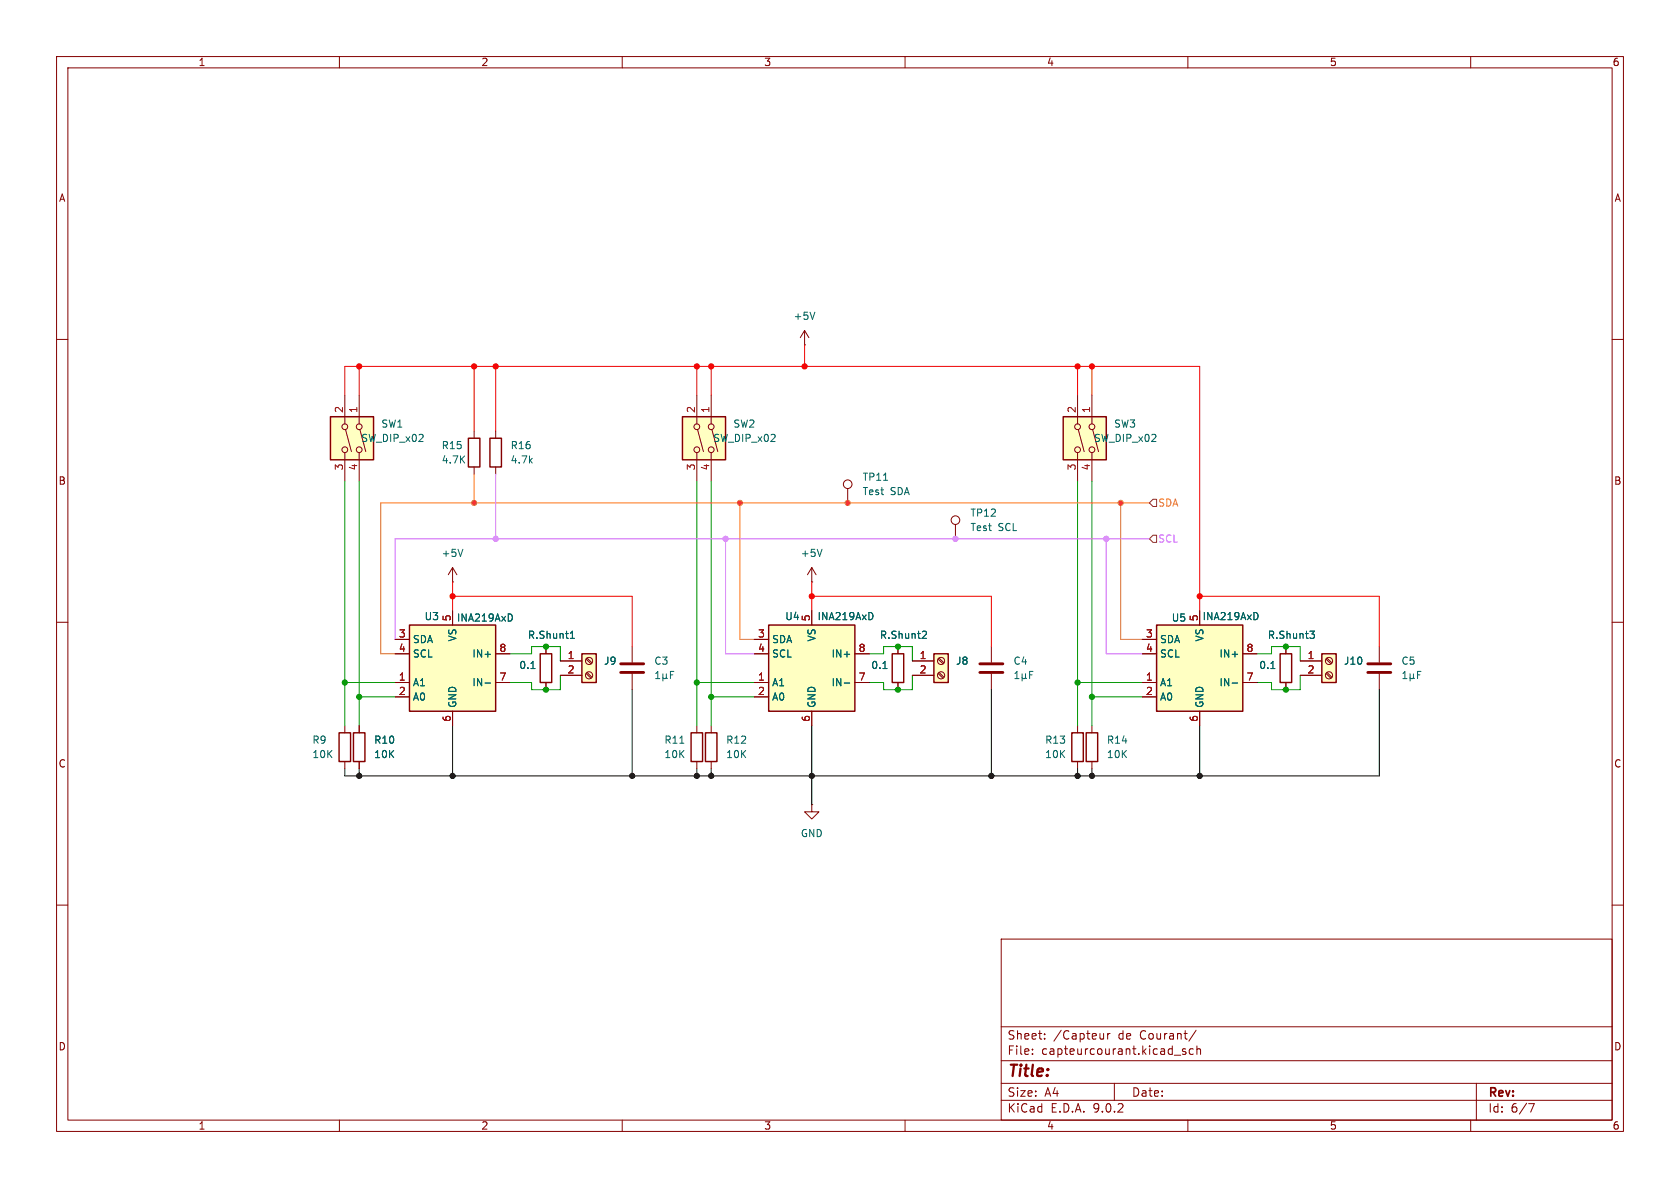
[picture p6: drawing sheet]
(kicad_sch
 (version 20250114)
 (generator "eeschema")
 (generator_version "9.0")
 (paper "A4")
 (lib_symbols
  (symbol "Connector:Screw_Terminal_01x02"
   (pin_names
    (offset 1.016) (hide yes)) (exclude_from_sim no) (in_bom yes) (on_board yes)
   (property "Reference" "J" (at 0 2.54 0) (effects (font (size 1.27 1.27))))
   (property "Value" "Screw_Terminal_01x02" (at 0 -5.08 0) (effects (font (size 1.27 1.27))))
   (property "Footprint" "" (at 0 0 0) (effects (font (size 1.27 1.27)) (hide yes)))
   (property "Datasheet" "~" (at 0 0 0) (effects (font (size 1.27 1.27)) (hide yes)))
   (property "Description" "Generic screw terminal, single row, 01x02, script generated (kicad-library-utils/schlib/autogen/connector/)" (at 0 0 0) (effects (font (size 1.27 1.27)) (hide yes)))
   (symbol "Screw_Terminal_01x02_1_1"
    (rectangle (start -1.27 1.27) (end 1.27 -3.81) (stroke (width 0.254) (type default)) (fill (type background)))
    (polyline (pts (xy -0.5334 0.3302) (xy 0.3302 -0.508)) (stroke (width 0.1524) (type default)) (fill (type none)))
    (polyline (pts (xy -0.5334 -2.2098) (xy 0.3302 -3.048)) (stroke (width 0.1524) (type default)) (fill (type none)))
    (polyline (pts (xy -0.3556 0.508) (xy 0.508 -0.3302)) (stroke (width 0.1524) (type default)) (fill (type none)))
    (polyline (pts (xy -0.3556 -2.032) (xy 0.508 -2.8702)) (stroke (width 0.1524) (type default)) (fill (type none)))
    (circle (center 0 0) (radius 0.635) (stroke (width 0.1524) (type default)) (fill (type none)))
    (circle (center 0 -2.54) (radius 0.635) (stroke (width 0.1524) (type default)) (fill (type none)))
    (pin passive line (at -5.08 0 0) (length 3.81) (name "Pin_1" (effects (font (size 1.27 1.27)))) (number "1" (effects (font (size 1.27 1.27)))))
    (pin passive line (at -5.08 -2.54 0) (length 3.81) (name "Pin_2" (effects (font (size 1.27 1.27)))) (number "2" (effects (font (size 1.27 1.27))))))
   (embedded_fonts no))
  (symbol "Connector:TestPoint"
   (pin_numbers (hide yes))
   (pin_names
    (offset 0.762) (hide yes)) (exclude_from_sim no) (in_bom yes) (on_board yes)
   (property "Reference" "TP" (at 0 6.858 0) (effects (font (size 1.27 1.27))))
   (property "Value" "TestPoint" (at 0 5.08 0) (effects (font (size 1.27 1.27))))
   (property "Footprint" "" (at 5.08 0 0) (effects (font (size 1.27 1.27)) (hide yes)))
   (property "Datasheet" "~" (at 5.08 0 0) (effects (font (size 1.27 1.27)) (hide yes)))
   (property "Description" "test point" (at 0 0 0) (effects (font (size 1.27 1.27)) (hide yes)))
   (symbol "TestPoint_0_1"
    (circle (center 0 3.302) (radius 0.762) (stroke (width 0) (type default)) (fill (type none))))
   (symbol "TestPoint_1_1"
    (pin passive line (at 0 0 90) (length 2.54) (name "1" (effects (font (size 1.27 1.27)))) (number "1" (effects (font (size 1.27 1.27))))))
   (embedded_fonts no))
  (symbol "Device:C"
   (pin_numbers (hide yes))
   (pin_names
    (offset 0.254)) (exclude_from_sim no) (in_bom yes) (on_board yes)
   (property "Reference" "C" (at 0.635 2.54 0) (effects (font (size 1.27 1.27)) (justify left)))
   (property "Value" "C" (at 0.635 -2.54 0) (effects (font (size 1.27 1.27)) (justify left)))
   (property "Footprint" "" (at 0.9652 -3.81 0) (effects (font (size 1.27 1.27)) (hide yes)))
   (property "Datasheet" "~" (at 0 0 0) (effects (font (size 1.27 1.27)) (hide yes)))
   (property "Description" "Unpolarized capacitor" (at 0 0 0) (effects (font (size 1.27 1.27)) (hide yes)))
   (symbol "C_0_1"
    (polyline (pts (xy -2.032 0.762) (xy 2.032 0.762)) (stroke (width 0.508) (type default)) (fill (type none)))
    (polyline (pts (xy -2.032 -0.762) (xy 2.032 -0.762)) (stroke (width 0.508) (type default)) (fill (type none))))
   (symbol "C_1_1"
    (pin passive line (at 0 3.81 270) (length 2.794) (name "~" (effects (font (size 1.27 1.27)))) (number "1" (effects (font (size 1.27 1.27)))))
    (pin passive line (at 0 -3.81 90) (length 2.794) (name "~" (effects (font (size 1.27 1.27)))) (number "2" (effects (font (size 1.27 1.27))))))
   (embedded_fonts no))
  (symbol "Device:R"
   (pin_numbers (hide yes))
   (pin_names
    (offset 0)) (exclude_from_sim no) (in_bom yes) (on_board yes)
   (property "Reference" "R" (at 2.032 0 90) (effects (font (size 1.27 1.27))))
   (property "Value" "R" (at 0 0 90) (effects (font (size 1.27 1.27))))
   (property "Footprint" "" (at -1.778 0 90) (effects (font (size 1.27 1.27)) (hide yes)))
   (property "Datasheet" "~" (at 0 0 0) (effects (font (size 1.27 1.27)) (hide yes)))
   (property "Description" "Resistor" (at 0 0 0) (effects (font (size 1.27 1.27)) (hide yes)))
   (symbol "R_0_1"
    (rectangle (start -1.016 -2.54) (end 1.016 2.54) (stroke (width 0.254) (type default)) (fill (type none))))
   (symbol "R_1_1"
    (pin passive line (at 0 3.81 270) (length 1.27) (name "~" (effects (font (size 1.27 1.27)))) (number "1" (effects (font (size 1.27 1.27)))))
    (pin passive line (at 0 -3.81 90) (length 1.27) (name "~" (effects (font (size 1.27 1.27)))) (number "2" (effects (font (size 1.27 1.27))))))
   (embedded_fonts no))
  (symbol "Sensor_Energy:INA219AxD" (exclude_from_sim no) (in_bom yes) (on_board yes)
   (property "Reference" "U" (at -6.35 8.89 0) (effects (font (size 1.27 1.27))))
   (property "Value" "INA219AxD" (at 5.08 8.89 0) (effects (font (size 1.27 1.27))))
   (property "Footprint" "Package_SO:SOIC-8_3.9x4.9mm_P1.27mm" (at 20.32 -8.89 0) (effects (font (size 1.27 1.27)) (hide yes)))
   (property "Datasheet" "http://www.ti.com/lit/ds/symlink/ina219.pdf" (at 8.89 -2.54 0) (effects (font (size 1.27 1.27)) (hide yes)))
   (property "Description" "Zero-Drift, Bidirectional Current/Power Monitor (0-26V) With I2C Interface, SOIC-8" (at 0 0 0) (effects (font (size 1.27 1.27)) (hide yes)))
   (symbol "INA219AxD_0_1"
    (rectangle (start -7.62 7.62) (end 7.62 -7.62) (stroke (width 0.254) (type default)) (fill (type background))))
   (symbol "INA219AxD_1_1"
    (pin input line (at -10.16 2.54 0) (length 2.54) (name "IN+" (effects (font (size 1.27 1.27)))) (number "8" (effects (font (size 1.27 1.27)))))
    (pin input line (at -10.16 -2.54 0) (length 2.54) (name "IN-" (effects (font (size 1.27 1.27)))) (number "7" (effects (font (size 1.27 1.27)))))
    (pin power_in line (at 0 10.16 270) (length 2.54) (name "VS" (effects (font (size 1.27 1.27)))) (number "5" (effects (font (size 1.27 1.27)))))
    (pin power_in line (at 0 -10.16 90) (length 2.54) (name "GND" (effects (font (size 1.27 1.27)))) (number "6" (effects (font (size 1.27 1.27)))))
    (pin bidirectional line (at 10.16 5.08 180) (length 2.54) (name "SDA" (effects (font (size 1.27 1.27)))) (number "3" (effects (font (size 1.27 1.27)))))
    (pin input line (at 10.16 2.54 180) (length 2.54) (name "SCL" (effects (font (size 1.27 1.27)))) (number "4" (effects (font (size 1.27 1.27)))))
    (pin input line (at 10.16 -2.54 180) (length 2.54) (name "A1" (effects (font (size 1.27 1.27)))) (number "1" (effects (font (size 1.27 1.27)))))
    (pin input line (at 10.16 -5.08 180) (length 2.54) (name "A0" (effects (font (size 1.27 1.27)))) (number "2" (effects (font (size 1.27 1.27))))))
   (embedded_fonts no))
  (symbol "Switch:SW_DIP_x02"
   (pin_names
    (offset 0) (hide yes)) (exclude_from_sim no) (in_bom yes) (on_board yes)
   (property "Reference" "SW" (at 0 6.35 0) (effects (font (size 1.27 1.27))))
   (property "Value" "SW_DIP_x02" (at 0 -3.81 0) (effects (font (size 1.27 1.27))))
   (property "Footprint" "" (at 0 0 0) (effects (font (size 1.27 1.27)) (hide yes)))
   (property "Datasheet" "~" (at 0 0 0) (effects (font (size 1.27 1.27)) (hide yes)))
   (property "Description" "2x DIP Switch, Single Pole Single Throw (SPST) switch, small symbol" (at 0 0 0) (effects (font (size 1.27 1.27)) (hide yes)))
   (symbol "SW_DIP_x02_0_0"
    (circle (center -2.032 2.54) (radius 0.508) (stroke (width 0) (type default)) (fill (type none)))
    (circle (center -2.032 0) (radius 0.508) (stroke (width 0) (type default)) (fill (type none)))
    (polyline (pts (xy -1.524 2.667) (xy 2.3622 3.7084)) (stroke (width 0) (type default)) (fill (type none)))
    (polyline (pts (xy -1.524 0.127) (xy 2.3622 1.1684)) (stroke (width 0) (type default)) (fill (type none)))
    (circle (center 2.032 2.54) (radius 0.508) (stroke (width 0) (type default)) (fill (type none)))
    (circle (center 2.032 0) (radius 0.508) (stroke (width 0) (type default)) (fill (type none))))
   (symbol "SW_DIP_x02_0_1"
    (rectangle (start -3.81 5.08) (end 3.81 -2.54) (stroke (width 0.254) (type default)) (fill (type background))))
   (symbol "SW_DIP_x02_1_1"
    (pin passive line (at -7.62 2.54 0) (length 5.08) (name "~" (effects (font (size 1.27 1.27)))) (number "1" (effects (font (size 1.27 1.27)))))
    (pin passive line (at -7.62 0 0) (length 5.08) (name "~" (effects (font (size 1.27 1.27)))) (number "2" (effects (font (size 1.27 1.27)))))
    (pin passive line (at 7.62 2.54 180) (length 5.08) (name "~" (effects (font (size 1.27 1.27)))) (number "4" (effects (font (size 1.27 1.27)))))
    (pin passive line (at 7.62 0 180) (length 5.08) (name "~" (effects (font (size 1.27 1.27)))) (number "3" (effects (font (size 1.27 1.27))))))
   (embedded_fonts no))
  (symbol "power:+5V"
   (power)
   (pin_numbers (hide yes))
   (pin_names
    (offset 0) (hide yes)) (exclude_from_sim no) (in_bom yes) (on_board yes)
   (property "Reference" "#PWR" (at 0 -3.81 0) (effects (font (size 1.27 1.27)) (hide yes)))
   (property "Value" "+5V" (at 0 3.556 0) (effects (font (size 1.27 1.27))))
   (property "Footprint" "" (at 0 0 0) (effects (font (size 1.27 1.27)) (hide yes)))
   (property "Datasheet" "" (at 0 0 0) (effects (font (size 1.27 1.27)) (hide yes)))
   (property "Description" "Power symbol creates a global label with name \"+5V\"" (at 0 0 0) (effects (font (size 1.27 1.27)) (hide yes)))
   (symbol "+5V_0_1"
    (polyline (pts (xy -0.762 1.27) (xy 0 2.54)) (stroke (width 0) (type default)) (fill (type none)))
    (polyline (pts (xy 0 2.54) (xy 0.762 1.27)) (stroke (width 0) (type default)) (fill (type none)))
    (polyline (pts (xy 0 0) (xy 0 2.54)) (stroke (width 0) (type default)) (fill (type none))))
   (symbol "+5V_1_1"
    (pin power_in line (at 0 0 90) (length 0) (name "~" (effects (font (size 1.27 1.27)))) (number "1" (effects (font (size 1.27 1.27))))))
   (embedded_fonts no))
  (symbol "power:GND"
   (power)
   (pin_numbers (hide yes))
   (pin_names
    (offset 0) (hide yes)) (exclude_from_sim no) (in_bom yes) (on_board yes)
   (property "Reference" "#PWR" (at 0 -6.35 0) (effects (font (size 1.27 1.27)) (hide yes)))
   (property "Value" "GND" (at 0 -3.81 0) (effects (font (size 1.27 1.27))))
   (property "Footprint" "" (at 0 0 0) (effects (font (size 1.27 1.27)) (hide yes)))
   (property "Datasheet" "" (at 0 0 0) (effects (font (size 1.27 1.27)) (hide yes)))
   (property "Description" "Power symbol creates a global label with name \"GND\" , ground" (at 0 0 0) (effects (font (size 1.27 1.27)) (hide yes)))
   (symbol "GND_0_1"
    (polyline (pts (xy 0 0) (xy 0 -1.27) (xy 1.27 -1.27) (xy 0 -2.54) (xy -1.27 -1.27) (xy 0 -1.27)) (stroke (width 0) (type default)) (fill (type none))))
   (symbol "GND_1_1"
    (pin power_in line (at 0 0 270) (length 0) (name "~" (effects (font (size 1.27 1.27)))) (number "1" (effects (font (size 1.27 1.27))))))
   (embedded_fonts no)))
 (junction
  (at 96.52 121.92)
  (diameter 0)
  (color 0 0 0 0))
 (junction
  (at 175.26 137.16)
  (diameter 0)
  (color 0 0 0 0))
 (junction
  (at 190.5 120.65)
  (diameter 0)
  (color 0 0 0 0))
 (junction
  (at 198.12 88.9)
  (diameter 0)
  (color 0 0 0 0))
 (junction
  (at 212.09 137.16)
  (diameter 0)
  (color 0 0 0 0))
 (junction
  (at 87.63 64.77)
  (diameter 0)
  (color 0 0 0 0))
 (junction
  (at 63.5 123.19)
  (diameter 0)
  (color 0 0 0 0))
 (junction
  (at 80.01 105.41)
  (diameter 0)
  (color 0 0 0 0))
 (junction
  (at 143.51 105.41)
  (diameter 0)
  (color 0 0 0 0))
 (junction
  (at 96.52 114.3)
  (diameter 0)
  (color 0 0 0 0))
 (junction
  (at 123.19 64.77)
  (diameter 0)
  (color 0 0 0 0))
 (junction
  (at 227.33 114.3)
  (diameter 0)
  (color 0 0 0 0))
 (junction
  (at 123.19 137.16)
  (diameter 0)
  (color 0 0 0 0))
 (junction
  (at 60.96 120.65)
  (diameter 0)
  (color 0 0 0 0))
 (junction
  (at 125.73 137.16)
  (diameter 0)
  (color 0 0 0 0))
 (junction
  (at 190.5 64.77)
  (diameter 0)
  (color 0 0 0 0))
 (junction
  (at 87.63 95.25)
  (diameter 0)
  (color 0 0 0 0))
 (junction
  (at 227.33 121.92)
  (diameter 0)
  (color 0 0 0 0))
 (junction
  (at 149.86 88.9)
  (diameter 0)
  (color 0 0 0 0))
 (junction
  (at 83.82 88.9)
  (diameter 0)
  (color 0 0 0 0))
 (junction
  (at 123.19 120.65)
  (diameter 0)
  (color 0 0 0 0))
 (junction
  (at 193.04 137.16)
  (diameter 0)
  (color 0 0 0 0))
 (junction
  (at 158.75 121.92)
  (diameter 0)
  (color 0 0 0 0))
 (junction
  (at 130.81 88.9)
  (diameter 0)
  (color 0 0 0 0))
 (junction
  (at 63.5 64.77)
  (diameter 0)
  (color 0 0 0 0))
 (junction
  (at 212.09 105.41)
  (diameter 0)
  (color 0 0 0 0))
 (junction
  (at 190.5 137.16)
  (diameter 0)
  (color 0 0 0 0))
 (junction
  (at 111.76 137.16)
  (diameter 0)
  (color 0 0 0 0))
 (junction
  (at 195.58 95.25)
  (diameter 0)
  (color 0 0 0 0))
 (junction
  (at 128.27 95.25)
  (diameter 0)
  (color 0 0 0 0))
 (junction
  (at 80.01 137.16)
  (diameter 0)
  (color 0 0 0 0))
 (junction
  (at 168.91 95.25)
  (diameter 0)
  (color 0 0 0 0))
 (junction
  (at 125.73 123.19)
  (diameter 0)
  (color 0 0 0 0))
 (junction
  (at 193.04 64.77)
  (diameter 0)
  (color 0 0 0 0))
 (junction
  (at 158.75 114.3)
  (diameter 0)
  (color 0 0 0 0))
 (junction
  (at 193.04 123.19)
  (diameter 0)
  (color 0 0 0 0))
 (junction
  (at 125.73 64.77)
  (diameter 0)
  (color 0 0 0 0))
 (junction
  (at 63.5 137.16)
  (diameter 0)
  (color 0 0 0 0))
 (junction
  (at 83.82 64.77)
  (diameter 0)
  (color 0 0 0 0))
 (junction
  (at 143.51 137.16)
  (diameter 0)
  (color 0 0 0 0))
 (junction
  (at 142.24 64.77)
  (diameter 0)
  (color 0 0 0 0))
 (wire
  (pts (xy 60.96 120.65) (xy 69.85 120.65))
  (stroke (width 0) (type default)))
 (wire
  (pts (xy 63.5 123.19) (xy 69.85 123.19))
  (stroke (width 0) (type default)))
 (wire
  (pts (xy 96.52 114.3) (xy 99.06 114.3))
  (stroke (width 0) (type default)))
 (wire
  (pts (xy 90.17 120.65) (xy 93.98 120.65))
  (stroke (width 0) (type default)))
 (wire
  (pts (xy 69.85 113.03) (xy 69.85 95.25))
  (stroke (width 0) (type default)))
 (wire
  (pts (xy 69.85 95.25) (xy 87.63 95.25))
  (stroke (width 0) (type default)))
 (wire
  (pts (xy 63.5 135.89) (xy 63.5 137.16))
  (stroke (width 0) (type default)))
 (wire
  (pts (xy 168.91 95.25) (xy 195.58 95.25))
  (stroke (width 0) (type default)))
 (wire
  (pts (xy 222.25 115.57) (xy 224.79 115.57))
  (stroke (width 0) (type default)))
 (wire
  (pts (xy 96.52 121.92) (xy 99.06 121.92))
  (stroke (width 0) (type default)))
 (wire
  (pts (xy 175.26 121.92) (xy 175.26 137.16))
  (stroke (width 0) (type default)))
 (wire
  (pts (xy 130.81 88.9) (xy 130.81 113.03))
  (stroke (width 0) (type default)))
 (wire
  (pts (xy 63.5 137.16) (xy 80.01 137.16))
  (stroke (width 0) (type default)))
 (wire
  (pts (xy 243.84 105.41) (xy 212.09 105.41))
  (stroke (width 0) (type default)))
 (wire
  (pts (xy 190.5 135.89) (xy 190.5 137.16))
  (stroke (width 0) (type default)))
 (wire
  (pts (xy 60.96 69.85) (xy 60.96 64.77))
  (stroke (width 0) (type default)))
 (wire
  (pts (xy 212.09 137.16) (xy 193.04 137.16))
  (stroke (width 0) (type default)))
 (wire
  (pts (xy 111.76 114.3) (xy 111.76 105.41))
  (stroke (width 0) (type default)))
 (wire
  (pts (xy 63.5 85.09) (xy 63.5 123.19))
  (stroke (width 0) (type default)))
 (wire
  (pts (xy 224.79 121.92) (xy 227.33 121.92))
  (stroke (width 0) (type default)))
 (wire
  (pts (xy 111.76 105.41) (xy 80.01 105.41))
  (stroke (width 0) (type default)))
 (wire
  (pts (xy 83.82 88.9) (xy 130.81 88.9))
  (stroke (width 0) (type default)))
 (wire
  (pts (xy 69.85 115.57) (xy 67.31 115.57))
  (stroke (width 0) (type default)))
 (wire
  (pts (xy 156.21 114.3) (xy 158.75 114.3))
  (stroke (width 0) (type default)))
 (wire
  (pts (xy 93.98 115.57) (xy 93.98 114.3))
  (stroke (width 0) (type default)))
 (wire
  (pts (xy 198.12 88.9) (xy 198.12 113.03))
  (stroke (width 0) (type default)))
 (wire
  (pts (xy 123.19 64.77) (xy 125.73 64.77))
  (stroke (width 0) (type default)))
 (wire
  (pts (xy 198.12 88.9) (xy 203.2 88.9))
  (stroke (width 0) (type default)))
 (wire
  (pts (xy 143.51 105.41) (xy 143.51 107.95))
  (stroke (width 0) (type default)))
 (wire
  (pts (xy 67.31 88.9) (xy 83.82 88.9))
  (stroke (width 0) (type default)))
 (wire
  (pts (xy 190.5 137.16) (xy 175.26 137.16))
  (stroke (width 0) (type default)))
 (wire
  (pts (xy 193.04 137.16) (xy 190.5 137.16))
  (stroke (width 0) (type default)))
 (wire
  (pts (xy 195.58 95.25) (xy 195.58 115.57))
  (stroke (width 0) (type default)))
 (wire
  (pts (xy 80.01 105.41) (xy 80.01 107.95))
  (stroke (width 0) (type default)))
 (wire
  (pts (xy 193.04 69.85) (xy 193.04 64.77))
  (stroke (width 0) (type default)))
 (wire
  (pts (xy 229.87 114.3) (xy 229.87 116.84))
  (stroke (width 0) (type default)))
 (wire
  (pts (xy 125.73 85.09) (xy 125.73 123.19))
  (stroke (width 0) (type default)))
 (wire
  (pts (xy 143.51 128.27) (xy 143.51 137.16))
  (stroke (width 0) (type default)))
 (wire
  (pts (xy 212.09 105.41) (xy 212.09 107.95))
  (stroke (width 0) (type default)))
 (wire
  (pts (xy 149.86 88.9) (xy 198.12 88.9))
  (stroke (width 0) (type default)))
 (wire
  (pts (xy 156.21 121.92) (xy 158.75 121.92))
  (stroke (width 0) (type default)))
 (wire
  (pts (xy 229.87 119.38) (xy 229.87 121.92))
  (stroke (width 0) (type default)))
 (wire
  (pts (xy 153.67 120.65) (xy 156.21 120.65))
  (stroke (width 0) (type default)))
 (wire
  (pts (xy 93.98 121.92) (xy 96.52 121.92))
  (stroke (width 0) (type default)))
 (wire
  (pts (xy 87.63 64.77) (xy 83.82 64.77))
  (stroke (width 0) (type default)))
 (wire
  (pts (xy 123.19 135.89) (xy 123.19 137.16))
  (stroke (width 0) (type default)))
 (wire
  (pts (xy 158.75 121.92) (xy 161.29 121.92))
  (stroke (width 0) (type default)))
 (wire
  (pts (xy 193.04 123.19) (xy 201.93 123.19))
  (stroke (width 0) (type default)))
 (wire
  (pts (xy 193.04 135.89) (xy 193.04 137.16))
  (stroke (width 0) (type default)))
 (wire
  (pts (xy 60.96 128.27) (xy 60.96 120.65))
  (stroke (width 0) (type default)))
 (wire
  (pts (xy 128.27 95.25) (xy 168.91 95.25))
  (stroke (width 0) (type default)))
 (wire
  (pts (xy 193.04 85.09) (xy 193.04 123.19))
  (stroke (width 0) (type default)))
 (wire
  (pts (xy 60.96 135.89) (xy 60.96 137.16))
  (stroke (width 0) (type default)))
 (wire
  (pts (xy 80.01 102.87) (xy 80.01 105.41))
  (stroke (width 0) (type default)))
 (wire
  (pts (xy 158.75 114.3) (xy 161.29 114.3))
  (stroke (width 0) (type default)))
 (wire
  (pts (xy 193.04 64.77) (xy 190.5 64.77))
  (stroke (width 0) (type default)))
 (wire
  (pts (xy 125.73 123.19) (xy 133.35 123.19))
  (stroke (width 0) (type default)))
 (wire
  (pts (xy 130.81 113.03) (xy 133.35 113.03))
  (stroke (width 0) (type default)))
 (wire
  (pts (xy 175.26 105.41) (xy 143.51 105.41))
  (stroke (width 0) (type default)))
 (wire
  (pts (xy 224.79 120.65) (xy 224.79 121.92))
  (stroke (width 0) (type default)))
 (wire
  (pts (xy 87.63 64.77) (xy 123.19 64.77))
  (stroke (width 0) (type default)))
 (wire
  (pts (xy 123.19 120.65) (xy 133.35 120.65))
  (stroke (width 0) (type default)))
 (wire
  (pts (xy 87.63 64.77) (xy 87.63 76.2))
  (stroke (width 0) (type default)))
 (wire
  (pts (xy 128.27 95.25) (xy 128.27 115.57))
  (stroke (width 0) (type default)))
 (wire
  (pts (xy 195.58 95.25) (xy 203.2 95.25))
  (stroke (width 0) (type default)))
 (wire
  (pts (xy 125.73 135.89) (xy 125.73 137.16))
  (stroke (width 0) (type default)))
 (wire
  (pts (xy 190.5 120.65) (xy 190.5 128.27))
  (stroke (width 0) (type default)))
 (wire
  (pts (xy 243.84 137.16) (xy 212.09 137.16))
  (stroke (width 0) (type default)))
 (wire
  (pts (xy 63.5 128.27) (xy 63.5 123.19))
  (stroke (width 0) (type default)))
 (wire
  (pts (xy 87.63 83.82) (xy 87.63 95.25))
  (stroke (width 0) (type default)))
 (wire
  (pts (xy 87.63 95.25) (xy 128.27 95.25))
  (stroke (width 0) (type default)))
 (wire
  (pts (xy 123.19 85.09) (xy 123.19 120.65))
  (stroke (width 0) (type default)))
 (wire
  (pts (xy 212.09 128.27) (xy 212.09 137.16))
  (stroke (width 0) (type default)))
 (wire
  (pts (xy 99.06 119.38) (xy 99.06 121.92))
  (stroke (width 0) (type default)))
 (wire
  (pts (xy 123.19 69.85) (xy 123.19 64.77))
  (stroke (width 0) (type default)))
 (wire
  (pts (xy 222.25 120.65) (xy 224.79 120.65))
  (stroke (width 0) (type default)))
 (wire
  (pts (xy 212.09 64.77) (xy 193.04 64.77))
  (stroke (width 0) (type default)))
 (wire
  (pts (xy 123.19 120.65) (xy 123.19 128.27))
  (stroke (width 0) (type default)))
 (wire
  (pts (xy 243.84 114.3) (xy 243.84 105.41))
  (stroke (width 0) (type default)))
 (wire
  (pts (xy 63.5 64.77) (xy 83.82 64.77))
  (stroke (width 0) (type default)))
 (wire
  (pts (xy 125.73 137.16) (xy 123.19 137.16))
  (stroke (width 0) (type default)))
 (wire
  (pts (xy 60.96 64.77) (xy 63.5 64.77))
  (stroke (width 0) (type default)))
 (wire
  (pts (xy 143.51 137.16) (xy 125.73 137.16))
  (stroke (width 0) (type default)))
 (wire
  (pts (xy 227.33 114.3) (xy 229.87 114.3))
  (stroke (width 0) (type default)))
 (wire
  (pts (xy 90.17 115.57) (xy 93.98 115.57))
  (stroke (width 0) (type default)))
 (wire
  (pts (xy 142.24 60.96) (xy 142.24 64.77))
  (stroke (width 0) (type default)))
 (wire
  (pts (xy 193.04 123.19) (xy 193.04 128.27))
  (stroke (width 0) (type default)))
 (wire
  (pts (xy 190.5 85.09) (xy 190.5 120.65))
  (stroke (width 0) (type default)))
 (wire
  (pts (xy 190.5 69.85) (xy 190.5 64.77))
  (stroke (width 0) (type default)))
 (wire
  (pts (xy 125.73 123.19) (xy 125.73 128.27))
  (stroke (width 0) (type default)))
 (wire
  (pts (xy 80.01 128.27) (xy 80.01 137.16))
  (stroke (width 0) (type default)))
 (wire
  (pts (xy 130.81 88.9) (xy 149.86 88.9))
  (stroke (width 0) (type default)))
 (wire
  (pts (xy 198.12 113.03) (xy 201.93 113.03))
  (stroke (width 0) (type default)))
 (wire
  (pts (xy 60.96 137.16) (xy 63.5 137.16))
  (stroke (width 0) (type default)))
 (wire
  (pts (xy 93.98 120.65) (xy 93.98 121.92))
  (stroke (width 0) (type default)))
 (wire
  (pts (xy 143.51 137.16) (xy 175.26 137.16))
  (stroke (width 0) (type default)))
 (wire
  (pts (xy 111.76 121.92) (xy 111.76 137.16))
  (stroke (width 0) (type default)))
 (wire
  (pts (xy 63.5 64.77) (xy 63.5 69.85))
  (stroke (width 0) (type default)))
 (wire
  (pts (xy 143.51 102.87) (xy 143.51 105.41))
  (stroke (width 0) (type default)))
 (wire
  (pts (xy 243.84 121.92) (xy 243.84 137.16))
  (stroke (width 0) (type default)))
 (wire
  (pts (xy 142.24 64.77) (xy 125.73 64.77))
  (stroke (width 0) (type default)))
 (wire
  (pts (xy 80.01 137.16) (xy 111.76 137.16))
  (stroke (width 0) (type default)))
 (wire
  (pts (xy 125.73 69.85) (xy 125.73 64.77))
  (stroke (width 0) (type default)))
 (wire
  (pts (xy 83.82 64.77) (xy 83.82 76.2))
  (stroke (width 0) (type default)))
 (wire
  (pts (xy 99.06 114.3) (xy 99.06 116.84))
  (stroke (width 0) (type default)))
 (wire
  (pts (xy 195.58 115.57) (xy 201.93 115.57))
  (stroke (width 0) (type default)))
 (wire
  (pts (xy 190.5 64.77) (xy 142.24 64.77))
  (stroke (width 0) (type default)))
 (wire
  (pts (xy 143.51 137.16) (xy 143.51 142.24))
  (stroke (width 0) (type default)))
 (wire
  (pts (xy 67.31 115.57) (xy 67.31 88.9))
  (stroke (width 0) (type default)))
 (wire
  (pts (xy 161.29 114.3) (xy 161.29 116.84))
  (stroke (width 0) (type default)))
 (wire
  (pts (xy 227.33 121.92) (xy 229.87 121.92))
  (stroke (width 0) (type default)))
 (wire
  (pts (xy 212.09 64.77) (xy 212.09 105.41))
  (stroke (width 0) (type default)))
 (wire
  (pts (xy 224.79 115.57) (xy 224.79 114.3))
  (stroke (width 0) (type default)))
 (wire
  (pts (xy 60.96 85.09) (xy 60.96 120.65))
  (stroke (width 0) (type default)))
 (wire
  (pts (xy 224.79 114.3) (xy 227.33 114.3))
  (stroke (width 0) (type default)))
 (wire
  (pts (xy 93.98 114.3) (xy 96.52 114.3))
  (stroke (width 0) (type default)))
 (wire
  (pts (xy 161.29 119.38) (xy 161.29 121.92))
  (stroke (width 0) (type default)))
 (wire
  (pts (xy 128.27 115.57) (xy 133.35 115.57))
  (stroke (width 0) (type default)))
 (wire
  (pts (xy 175.26 114.3) (xy 175.26 105.41))
  (stroke (width 0) (type default)))
 (wire
  (pts (xy 83.82 88.9) (xy 83.82 83.82))
  (stroke (width 0) (type default)))
 (wire
  (pts (xy 156.21 120.65) (xy 156.21 121.92))
  (stroke (width 0) (type default)))
 (wire
  (pts (xy 190.5 120.65) (xy 201.93 120.65))
  (stroke (width 0) (type default)))
 (wire
  (pts (xy 111.76 137.16) (xy 123.19 137.16))
  (stroke (width 0) (type default)))
 (wire
  (pts (xy 153.67 115.57) (xy 156.21 115.57))
  (stroke (width 0) (type default)))
 (wire
  (pts (xy 156.21 115.57) (xy 156.21 114.3))
  (stroke (width 0) (type default)))
 (hierarchical_label "SDA"
  (shape input)
  (at 203.2 88.9 0)
  (effects (font (size 1.27 1.27)) (justify left)))
 (hierarchical_label "SCL"
  (shape input)
  (at 203.2 95.25 0)
  (effects (font (size 1.27 1.27)) (justify left)))
 (symbol
  (lib_id "Switch:SW_DIP_x02")
  (at 60.96 77.47 270)
  (unit 1)
  (exclude_from_sim no)
  (in_bom yes)
  (on_board yes)
  (dnp no)
  (property "Reference" "SW1" (at 67.31 74.93 90) (effects (font (size 1.27 1.27)) (justify left)))
  (property "Value" "SW_DIP_x02" (at 63.754 77.47 90) (effects (font (size 1.27 1.27)) (justify left)))
  (property "Footprint" "Button_Switch_THT:SW_DIP_SPSTx02_Slide_9.78x7.26mm_W7.62mm_P2.54mm" (at 60.96 77.47 0) (effects (font (size 1.27 1.27)) (hide yes)))
  (property "Datasheet" "~" (at 60.96 77.47 0) (effects (font (size 1.27 1.27)) (hide yes)))
  (property "Description" "2x DIP Switch, Single Pole Single Throw (SPST) switch, small symbol" (at 60.96 77.47 0) (effects (font (size 1.27 1.27)) (hide yes)))
  (pin "3")
  (pin "4")
  (pin "1")
  (pin "2"))
 (symbol
  (lib_id "Device:R")
  (at 193.04 132.08 0)
  (unit 1)
  (exclude_from_sim no)
  (in_bom yes)
  (on_board yes)
  (dnp no)
  (fields_autoplaced yes)
  (property "Reference" "R14" (at 195.58 130.8099 0) (effects (font (size 1.27 1.27)) (justify left)))
  (property "Value" "10K" (at 195.58 133.3499 0) (effects (font (size 1.27 1.27)) (justify left)))
  (property "Footprint" "Resistor_SMD:R_1206_3216Metric_Pad1.30x1.75mm_HandSolder" (at 191.262 132.08 90) (effects (font (size 1.27 1.27)) (hide yes)))
  (property "Datasheet" "~" (at 193.04 132.08 0) (effects (font (size 1.27 1.27)) (hide yes)))
  (property "Description" "Resistor" (at 193.04 132.08 0) (effects (font (size 1.27 1.27)) (hide yes)))
  (pin "1")
  (pin "2"))
 (symbol
  (lib_id "Connector:TestPoint")
  (at 168.91 95.25 0)
  (unit 1)
  (exclude_from_sim no)
  (in_bom yes)
  (on_board yes)
  (dnp no)
  (fields_autoplaced yes)
  (property "Reference" "TP12" (at 171.45 90.6779 0) (effects (font (size 1.27 1.27)) (justify left)))
  (property "Value" "Test SCL" (at 171.45 93.2179 0) (effects (font (size 1.27 1.27)) (justify left)))
  (property "Footprint" "" (at 173.99 95.25 0) (effects (font (size 1.27 1.27)) (hide yes)))
  (property "Datasheet" "~" (at 173.99 95.25 0) (effects (font (size 1.27 1.27)) (hide yes)))
  (property "Description" "test point" (at 168.91 95.25 0) (effects (font (size 1.27 1.27)) (hide yes)))
  (pin "1"))
 (symbol
  (lib_id "power:GND")
  (at 143.51 142.24 0)
  (unit 1)
  (exclude_from_sim no)
  (in_bom yes)
  (on_board yes)
  (dnp no)
  (fields_autoplaced yes)
  (property "Reference" "#PWR012" (at 143.51 148.59 0) (effects (font (size 1.27 1.27)) (hide yes)))
  (property "Value" "GND" (at 143.51 147.32 0) (effects (font (size 1.27 1.27))))
  (property "Footprint" "" (at 143.51 142.24 0) (effects (font (size 1.27 1.27)) (hide yes)))
  (property "Datasheet" "" (at 143.51 142.24 0) (effects (font (size 1.27 1.27)) (hide yes)))
  (property "Description" "Power symbol creates a global label with name \"GND\" , ground" (at 143.51 142.24 0) (effects (font (size 1.27 1.27)) (hide yes)))
  (pin "1"))
 (symbol
  (lib_id "Device:R")
  (at 60.96 132.08 0)
  (unit 1)
  (exclude_from_sim no)
  (in_bom yes)
  (on_board yes)
  (dnp no)
  (property "Reference" "R9" (at 55.118 130.81 0) (effects (font (size 1.27 1.27)) (justify left)))
  (property "Value" "10K" (at 55.118 133.35 0) (effects (font (size 1.27 1.27)) (justify left)))
  (property "Footprint" "Resistor_SMD:R_1206_3216Metric_Pad1.30x1.75mm_HandSolder" (at 59.182 132.08 90) (effects (font (size 1.27 1.27)) (hide yes)))
  (property "Datasheet" "~" (at 60.96 132.08 0) (effects (font (size 1.27 1.27)) (hide yes)))
  (property "Description" "Resistor" (at 60.96 132.08 0) (effects (font (size 1.27 1.27)) (hide yes)))
  (pin "1")
  (pin "2"))
 (symbol
  (lib_id "Switch:SW_DIP_x02")
  (at 123.19 77.47 270)
  (unit 1)
  (exclude_from_sim no)
  (in_bom yes)
  (on_board yes)
  (dnp no)
  (property "Reference" "SW2" (at 129.54 74.93 90) (effects (font (size 1.27 1.27)) (justify left)))
  (property "Value" "SW_DIP_x02" (at 125.984 77.47 90) (effects (font (size 1.27 1.27)) (justify left)))
  (property "Footprint" "Button_Switch_THT:SW_DIP_SPSTx02_Slide_9.78x7.26mm_W7.62mm_P2.54mm" (at 123.19 77.47 0) (effects (font (size 1.27 1.27)) (hide yes)))
  (property "Datasheet" "~" (at 123.19 77.47 0) (effects (font (size 1.27 1.27)) (hide yes)))
  (property "Description" "2x DIP Switch, Single Pole Single Throw (SPST) switch, small symbol" (at 123.19 77.47 0) (effects (font (size 1.27 1.27)) (hide yes)))
  (pin "3")
  (pin "4")
  (pin "1")
  (pin "2"))
 (symbol
  (lib_id "Sensor_Energy:INA219AxD")
  (at 143.51 118.11 0)
  (mirror y)
  (unit 1)
  (exclude_from_sim no)
  (in_bom yes)
  (on_board yes)
  (dnp no)
  (property "Reference" "U4" (at 141.478 108.966 0) (effects (font (size 1.27 1.27)) (justify left)))
  (property "Value" "INA219AxD" (at 154.686 108.966 0) (effects (font (size 1.27 1.27)) (justify left)))
  (property "Footprint" "Package_SO:SOIC-8_3.9x4.9mm_P1.27mm" (at 123.19 127 0) (effects (font (size 1.27 1.27)) (hide yes)))
  (property "Datasheet" "http://www.ti.com/lit/ds/symlink/ina219.pdf" (at 134.62 120.65 0) (effects (font (size 1.27 1.27)) (hide yes)))
  (property "Description" "Zero-Drift, Bidirectional Current/Power Monitor (0-26V) With I2C Interface, SOIC-8" (at 143.51 118.11 0) (effects (font (size 1.27 1.27)) (hide yes)))
  (pin "4")
  (pin "3")
  (pin "8")
  (pin "1")
  (pin "2")
  (pin "5")
  (pin "6")
  (pin "7"))
 (symbol
  (lib_id "Device:R")
  (at 83.82 80.01 0)
  (unit 1)
  (exclude_from_sim no)
  (in_bom yes)
  (on_board yes)
  (dnp no)
  (property "Reference" "R15" (at 77.978 78.74 0) (effects (font (size 1.27 1.27)) (justify left)))
  (property "Value" "4.7K" (at 77.978 81.28 0) (effects (font (size 1.27 1.27)) (justify left)))
  (property "Footprint" "Resistor_SMD:R_1206_3216Metric_Pad1.30x1.75mm_HandSolder" (at 82.042 80.01 90) (effects (font (size 1.27 1.27)) (hide yes)))
  (property "Datasheet" "~" (at 83.82 80.01 0) (effects (font (size 1.27 1.27)) (hide yes)))
  (property "Description" "Resistor" (at 83.82 80.01 0) (effects (font (size 1.27 1.27)) (hide yes)))
  (pin "1")
  (pin "2"))
 (symbol
  (lib_id "power:+5V")
  (at 143.51 102.87 0)
  (unit 1)
  (exclude_from_sim no)
  (in_bom yes)
  (on_board yes)
  (dnp no)
  (fields_autoplaced yes)
  (property "Reference" "#PWR010" (at 143.51 106.68 0) (effects (font (size 1.27 1.27)) (hide yes)))
  (property "Value" "+5V" (at 143.51 97.79 0) (effects (font (size 1.27 1.27))))
  (property "Footprint" "" (at 143.51 102.87 0) (effects (font (size 1.27 1.27)) (hide yes)))
  (property "Datasheet" "" (at 143.51 102.87 0) (effects (font (size 1.27 1.27)) (hide yes)))
  (property "Description" "Power symbol creates a global label with name \"+5V\"" (at 143.51 102.87 0) (effects (font (size 1.27 1.27)) (hide yes)))
  (pin "1"))
 (symbol
  (lib_id "Switch:SW_DIP_x02")
  (at 190.5 77.47 270)
  (unit 1)
  (exclude_from_sim no)
  (in_bom yes)
  (on_board yes)
  (dnp no)
  (property "Reference" "SW3" (at 196.85 74.93 90) (effects (font (size 1.27 1.27)) (justify left)))
  (property "Value" "SW_DIP_x02" (at 193.294 77.47 90) (effects (font (size 1.27 1.27)) (justify left)))
  (property "Footprint" "Button_Switch_THT:SW_DIP_SPSTx02_Slide_9.78x7.26mm_W7.62mm_P2.54mm" (at 190.5 77.47 0) (effects (font (size 1.27 1.27)) (hide yes)))
  (property "Datasheet" "~" (at 190.5 77.47 0) (effects (font (size 1.27 1.27)) (hide yes)))
  (property "Description" "2x DIP Switch, Single Pole Single Throw (SPST) switch, small symbol" (at 190.5 77.47 0) (effects (font (size 1.27 1.27)) (hide yes)))
  (pin "3")
  (pin "4")
  (pin "1")
  (pin "2"))
 (symbol
  (lib_id "Device:R")
  (at 96.52 118.11 0)
  (unit 1)
  (exclude_from_sim no)
  (in_bom yes)
  (on_board yes)
  (dnp no)
  (property "Reference" "R.Shunt1" (at 93.218 112.268 0) (effects (font (size 1.27 1.27)) (justify left)))
  (property "Value" "0.1" (at 91.694 117.602 0) (effects (font (size 1.27 1.27)) (justify left)))
  (property "Footprint" "Resistor_SMD:R_2010_5025Metric_Pad1.40x2.65mm_HandSolder" (at 94.742 118.11 90) (effects (font (size 1.27 1.27)) (hide yes)))
  (property "Datasheet" "~" (at 96.52 118.11 0) (effects (font (size 1.27 1.27)) (hide yes)))
  (property "Description" "Resistor" (at 96.52 118.11 0) (effects (font (size 1.27 1.27)) (hide yes)))
  (pin "1")
  (pin "2"))
 (symbol
  (lib_id "Device:R")
  (at 63.5 132.08 0)
  (unit 1)
  (exclude_from_sim no)
  (in_bom yes)
  (on_board yes)
  (dnp no)
  (fields_autoplaced yes)
  (property "Reference" "R10" (at 66.04 130.8099 0) (effects (font (size 1.27 1.27)) (justify left)))
  (property "Value" "10K" (at 66.04 133.3499 0) (effects (font (size 1.27 1.27)) (justify left)))
  (property "Footprint" "Resistor_SMD:R_1206_3216Metric_Pad1.30x1.75mm_HandSolder" (at 61.722 132.08 90) (effects (font (size 1.27 1.27)) (hide yes)))
  (property "Datasheet" "~" (at 63.5 132.08 0) (effects (font (size 1.27 1.27)) (hide yes)))
  (property "Description" "Resistor" (at 63.5 132.08 0) (effects (font (size 1.27 1.27)) (hide yes)))
  (pin "1")
  (pin "2"))
 (symbol
  (lib_id "Sensor_Energy:INA219AxD")
  (at 80.01 118.11 0)
  (mirror y)
  (unit 1)
  (exclude_from_sim no)
  (in_bom yes)
  (on_board yes)
  (dnp no)
  (property "Reference" "U3" (at 77.724 108.966 0) (effects (font (size 1.27 1.27)) (justify left)))
  (property "Value" "INA219AxD" (at 90.932 109.22 0) (effects (font (size 1.27 1.27)) (justify left)))
  (property "Footprint" "Package_SO:SOIC-8_3.9x4.9mm_P1.27mm" (at 59.69 127 0) (effects (font (size 1.27 1.27)) (hide yes)))
  (property "Datasheet" "http://www.ti.com/lit/ds/symlink/ina219.pdf" (at 71.12 120.65 0) (effects (font (size 1.27 1.27)) (hide yes)))
  (property "Description" "Zero-Drift, Bidirectional Current/Power Monitor (0-26V) With I2C Interface, SOIC-8" (at 80.01 118.11 0) (effects (font (size 1.27 1.27)) (hide yes)))
  (pin "4")
  (pin "3")
  (pin "8")
  (pin "1")
  (pin "2")
  (pin "5")
  (pin "6")
  (pin "7"))
 (symbol
  (lib_id "Connector:Screw_Terminal_01x02")
  (at 234.95 116.84 0)
  (unit 1)
  (exclude_from_sim no)
  (in_bom yes)
  (on_board yes)
  (dnp no)
  (fields_autoplaced yes)
  (property "Reference" "J10" (at 237.49 116.8399 0) (effects (font (size 1.27 1.27)) (justify left)))
  (property "Value" "Screw_Terminal_01x02" (at 237.49 119.3799 0) (effects (font (size 1.27 1.27)) (justify left) (hide yes)))
  (property "Footprint" "" (at 234.95 116.84 0) (effects (font (size 1.27 1.27)) (hide yes)))
  (property "Datasheet" "~" (at 234.95 116.84 0) (effects (font (size 1.27 1.27)) (hide yes)))
  (property "Description" "Generic screw terminal, single row, 01x02, script generated (kicad-library-utils/schlib/autogen/connector/)" (at 234.95 116.84 0) (effects (font (size 1.27 1.27)) (hide yes)))
  (pin "1")
  (pin "2"))
 (symbol
  (lib_id "Connector:Screw_Terminal_01x02")
  (at 104.14 116.84 0)
  (unit 1)
  (exclude_from_sim no)
  (in_bom yes)
  (on_board yes)
  (dnp no)
  (fields_autoplaced yes)
  (property "Reference" "J9" (at 106.68 116.8399 0) (effects (font (size 1.27 1.27)) (justify left)))
  (property "Value" "Screw_Terminal_01x02" (at 106.68 119.3799 0) (effects (font (size 1.27 1.27)) (justify left) (hide yes)))
  (property "Footprint" "" (at 104.14 116.84 0) (effects (font (size 1.27 1.27)) (hide yes)))
  (property "Datasheet" "~" (at 104.14 116.84 0) (effects (font (size 1.27 1.27)) (hide yes)))
  (property "Description" "Generic screw terminal, single row, 01x02, script generated (kicad-library-utils/schlib/autogen/connector/)" (at 104.14 116.84 0) (effects (font (size 1.27 1.27)) (hide yes)))
  (pin "1")
  (pin "2"))
 (symbol
  (lib_id "Connector:Screw_Terminal_01x02")
  (at 166.37 116.84 0)
  (unit 1)
  (exclude_from_sim no)
  (in_bom yes)
  (on_board yes)
  (dnp no)
  (fields_autoplaced yes)
  (property "Reference" "J8" (at 168.91 116.8399 0) (effects (font (size 1.27 1.27)) (justify left)))
  (property "Value" "Screw_Terminal_01x02" (at 168.91 119.3799 0) (effects (font (size 1.27 1.27)) (justify left) (hide yes)))
  (property "Footprint" "" (at 166.37 116.84 0) (effects (font (size 1.27 1.27)) (hide yes)))
  (property "Datasheet" "~" (at 166.37 116.84 0) (effects (font (size 1.27 1.27)) (hide yes)))
  (property "Description" "Generic screw terminal, single row, 01x02, script generated (kicad-library-utils/schlib/autogen/connector/)" (at 166.37 116.84 0) (effects (font (size 1.27 1.27)) (hide yes)))
  (pin "1")
  (pin "2"))
 (symbol
  (lib_id "Device:R")
  (at 190.5 132.08 0)
  (unit 1)
  (exclude_from_sim no)
  (in_bom yes)
  (on_board yes)
  (dnp no)
  (property "Reference" "R13" (at 184.658 130.81 0) (effects (font (size 1.27 1.27)) (justify left)))
  (property "Value" "10K" (at 184.658 133.35 0) (effects (font (size 1.27 1.27)) (justify left)))
  (property "Footprint" "Resistor_SMD:R_1206_3216Metric_Pad1.30x1.75mm_HandSolder" (at 188.722 132.08 90) (effects (font (size 1.27 1.27)) (hide yes)))
  (property "Datasheet" "~" (at 190.5 132.08 0) (effects (font (size 1.27 1.27)) (hide yes)))
  (property "Description" "Resistor" (at 190.5 132.08 0) (effects (font (size 1.27 1.27)) (hide yes)))
  (pin "1")
  (pin "2"))
 (symbol
  (lib_id "Connector:TestPoint")
  (at 149.86 88.9 0)
  (unit 1)
  (exclude_from_sim no)
  (in_bom yes)
  (on_board yes)
  (dnp no)
  (fields_autoplaced yes)
  (property "Reference" "TP11" (at 152.4 84.3279 0) (effects (font (size 1.27 1.27)) (justify left)))
  (property "Value" "Test SDA" (at 152.4 86.8679 0) (effects (font (size 1.27 1.27)) (justify left)))
  (property "Footprint" "" (at 154.94 88.9 0) (effects (font (size 1.27 1.27)) (hide yes)))
  (property "Datasheet" "~" (at 154.94 88.9 0) (effects (font (size 1.27 1.27)) (hide yes)))
  (property "Description" "test point" (at 149.86 88.9 0) (effects (font (size 1.27 1.27)) (hide yes)))
  (pin "1"))
 (symbol
  (lib_id "Device:C")
  (at 175.26 118.11 0)
  (unit 1)
  (exclude_from_sim no)
  (in_bom yes)
  (on_board yes)
  (dnp no)
  (fields_autoplaced yes)
  (property "Reference" "C4" (at 179.07 116.8399 0) (effects (font (size 1.27 1.27)) (justify left)))
  (property "Value" "1μF" (at 179.07 119.3799 0) (effects (font (size 1.27 1.27)) (justify left)))
  (property "Footprint" "" (at 176.2252 121.92 0) (effects (font (size 1.27 1.27)) (hide yes)))
  (property "Datasheet" "~" (at 175.26 118.11 0) (effects (font (size 1.27 1.27)) (hide yes)))
  (property "Description" "Unpolarized capacitor" (at 175.26 118.11 0) (effects (font (size 1.27 1.27)) (hide yes)))
  (pin "1")
  (pin "2"))
 (symbol
  (lib_id "power:+5V")
  (at 80.01 102.87 0)
  (unit 1)
  (exclude_from_sim no)
  (in_bom yes)
  (on_board yes)
  (dnp no)
  (fields_autoplaced yes)
  (property "Reference" "#PWR011" (at 80.01 106.68 0) (effects (font (size 1.27 1.27)) (hide yes)))
  (property "Value" "+5V" (at 80.01 97.79 0) (effects (font (size 1.27 1.27))))
  (property "Footprint" "" (at 80.01 102.87 0) (effects (font (size 1.27 1.27)) (hide yes)))
  (property "Datasheet" "" (at 80.01 102.87 0) (effects (font (size 1.27 1.27)) (hide yes)))
  (property "Description" "Power symbol creates a global label with name \"+5V\"" (at 80.01 102.87 0) (effects (font (size 1.27 1.27)) (hide yes)))
  (pin "1"))
 (symbol
  (lib_id "Device:C")
  (at 111.76 118.11 0)
  (unit 1)
  (exclude_from_sim no)
  (in_bom yes)
  (on_board yes)
  (dnp no)
  (fields_autoplaced yes)
  (property "Reference" "C3" (at 115.57 116.8399 0) (effects (font (size 1.27 1.27)) (justify left)))
  (property "Value" "1μF" (at 115.57 119.3799 0) (effects (font (size 1.27 1.27)) (justify left)))
  (property "Footprint" "" (at 112.7252 121.92 0) (effects (font (size 1.27 1.27)) (hide yes)))
  (property "Datasheet" "~" (at 111.76 118.11 0) (effects (font (size 1.27 1.27)) (hide yes)))
  (property "Description" "Unpolarized capacitor" (at 111.76 118.11 0) (effects (font (size 1.27 1.27)) (hide yes)))
  (pin "1")
  (pin "2"))
 (symbol
  (lib_id "Device:R")
  (at 158.75 118.11 0)
  (unit 1)
  (exclude_from_sim no)
  (in_bom yes)
  (on_board yes)
  (dnp no)
  (property "Reference" "R.Shunt2" (at 155.448 112.268 0) (effects (font (size 1.27 1.27)) (justify left)))
  (property "Value" "0.1" (at 153.924 117.602 0) (effects (font (size 1.27 1.27)) (justify left)))
  (property "Footprint" "Resistor_SMD:R_2010_5025Metric_Pad1.40x2.65mm_HandSolder" (at 156.972 118.11 90) (effects (font (size 1.27 1.27)) (hide yes)))
  (property "Datasheet" "~" (at 158.75 118.11 0) (effects (font (size 1.27 1.27)) (hide yes)))
  (property "Description" "Resistor" (at 158.75 118.11 0) (effects (font (size 1.27 1.27)) (hide yes)))
  (pin "1")
  (pin "2"))
 (symbol
  (lib_id "Device:R")
  (at 123.19 132.08 0)
  (unit 1)
  (exclude_from_sim no)
  (in_bom yes)
  (on_board yes)
  (dnp no)
  (property "Reference" "R11" (at 117.348 130.81 0) (effects (font (size 1.27 1.27)) (justify left)))
  (property "Value" "10K" (at 117.348 133.35 0) (effects (font (size 1.27 1.27)) (justify left)))
  (property "Footprint" "Resistor_SMD:R_1206_3216Metric_Pad1.30x1.75mm_HandSolder" (at 121.412 132.08 90) (effects (font (size 1.27 1.27)) (hide yes)))
  (property "Datasheet" "~" (at 123.19 132.08 0) (effects (font (size 1.27 1.27)) (hide yes)))
  (property "Description" "Resistor" (at 123.19 132.08 0) (effects (font (size 1.27 1.27)) (hide yes)))
  (pin "1")
  (pin "2"))
 (symbol
  (lib_id "power:+5V")
  (at 142.24 60.96 0)
  (unit 1)
  (exclude_from_sim no)
  (in_bom yes)
  (on_board yes)
  (dnp no)
  (fields_autoplaced yes)
  (property "Reference" "#PWR09" (at 142.24 64.77 0) (effects (font (size 1.27 1.27)) (hide yes)))
  (property "Value" "+5V" (at 142.24 55.88 0) (effects (font (size 1.27 1.27))))
  (property "Footprint" "" (at 142.24 60.96 0) (effects (font (size 1.27 1.27)) (hide yes)))
  (property "Datasheet" "" (at 142.24 60.96 0) (effects (font (size 1.27 1.27)) (hide yes)))
  (property "Description" "Power symbol creates a global label with name \"+5V\"" (at 142.24 60.96 0) (effects (font (size 1.27 1.27)) (hide yes)))
  (pin "1"))
 (symbol
  (lib_id "Device:C")
  (at 243.84 118.11 0)
  (unit 1)
  (exclude_from_sim no)
  (in_bom yes)
  (on_board yes)
  (dnp no)
  (fields_autoplaced yes)
  (property "Reference" "C5" (at 247.65 116.8399 0) (effects (font (size 1.27 1.27)) (justify left)))
  (property "Value" "1μF" (at 247.65 119.3799 0) (effects (font (size 1.27 1.27)) (justify left)))
  (property "Footprint" "" (at 244.8052 121.92 0) (effects (font (size 1.27 1.27)) (hide yes)))
  (property "Datasheet" "~" (at 243.84 118.11 0) (effects (font (size 1.27 1.27)) (hide yes)))
  (property "Description" "Unpolarized capacitor" (at 243.84 118.11 0) (effects (font (size 1.27 1.27)) (hide yes)))
  (pin "1")
  (pin "2"))
 (symbol
  (lib_id "Device:R")
  (at 87.63 80.01 0)
  (unit 1)
  (exclude_from_sim no)
  (in_bom yes)
  (on_board yes)
  (dnp no)
  (fields_autoplaced yes)
  (property "Reference" "R16" (at 90.17 78.7399 0) (effects (font (size 1.27 1.27)) (justify left)))
  (property "Value" "4.7k" (at 90.17 81.2799 0) (effects (font (size 1.27 1.27)) (justify left)))
  (property "Footprint" "Resistor_SMD:R_1206_3216Metric_Pad1.30x1.75mm_HandSolder" (at 85.852 80.01 90) (effects (font (size 1.27 1.27)) (hide yes)))
  (property "Datasheet" "~" (at 87.63 80.01 0) (effects (font (size 1.27 1.27)) (hide yes)))
  (property "Description" "Resistor" (at 87.63 80.01 0) (effects (font (size 1.27 1.27)) (hide yes)))
  (pin "1")
  (pin "2"))
 (symbol
  (lib_id "Sensor_Energy:INA219AxD")
  (at 212.09 118.11 0)
  (mirror y)
  (unit 1)
  (exclude_from_sim no)
  (in_bom yes)
  (on_board yes)
  (dnp no)
  (property "Reference" "U5" (at 209.804 109.22 0) (effects (font (size 1.27 1.27)) (justify left)))
  (property "Value" "INA219AxD" (at 222.758 108.966 0) (effects (font (size 1.27 1.27)) (justify left)))
  (property "Footprint" "Package_SO:SOIC-8_3.9x4.9mm_P1.27mm" (at 191.77 127 0) (effects (font (size 1.27 1.27)) (hide yes)))
  (property "Datasheet" "http://www.ti.com/lit/ds/symlink/ina219.pdf" (at 203.2 120.65 0) (effects (font (size 1.27 1.27)) (hide yes)))
  (property "Description" "Zero-Drift, Bidirectional Current/Power Monitor (0-26V) With I2C Interface, SOIC-8" (at 212.09 118.11 0) (effects (font (size 1.27 1.27)) (hide yes)))
  (pin "4")
  (pin "3")
  (pin "8")
  (pin "1")
  (pin "2")
  (pin "5")
  (pin "6")
  (pin "7"))
 (symbol
  (lib_id "Device:R")
  (at 125.73 132.08 0)
  (unit 1)
  (exclude_from_sim no)
  (in_bom yes)
  (on_board yes)
  (dnp no)
  (fields_autoplaced yes)
  (property "Reference" "R12" (at 128.27 130.8099 0) (effects (font (size 1.27 1.27)) (justify left)))
  (property "Value" "10K" (at 128.27 133.3499 0) (effects (font (size 1.27 1.27)) (justify left)))
  (property "Footprint" "Resistor_SMD:R_1206_3216Metric_Pad1.30x1.75mm_HandSolder" (at 123.952 132.08 90) (effects (font (size 1.27 1.27)) (hide yes)))
  (property "Datasheet" "~" (at 125.73 132.08 0) (effects (font (size 1.27 1.27)) (hide yes)))
  (property "Description" "Resistor" (at 125.73 132.08 0) (effects (font (size 1.27 1.27)) (hide yes)))
  (pin "1")
  (pin "2"))
 (symbol
  (lib_id "Device:R")
  (at 227.33 118.11 0)
  (unit 1)
  (exclude_from_sim no)
  (in_bom yes)
  (on_board yes)
  (dnp no)
  (property "Reference" "R.Shunt3" (at 224.028 112.268 0) (effects (font (size 1.27 1.27)) (justify left)))
  (property "Value" "0.1" (at 222.504 117.602 0) (effects (font (size 1.27 1.27)) (justify left)))
  (property "Footprint" "Resistor_SMD:R_2010_5025Metric_Pad1.40x2.65mm_HandSolder" (at 225.552 118.11 90) (effects (font (size 1.27 1.27)) (hide yes)))
  (property "Datasheet" "~" (at 227.33 118.11 0) (effects (font (size 1.27 1.27)) (hide yes)))
  (property "Description" "Resistor" (at 227.33 118.11 0) (effects (font (size 1.27 1.27)) (hide yes)))
  (pin "1")
  (pin "2")))
